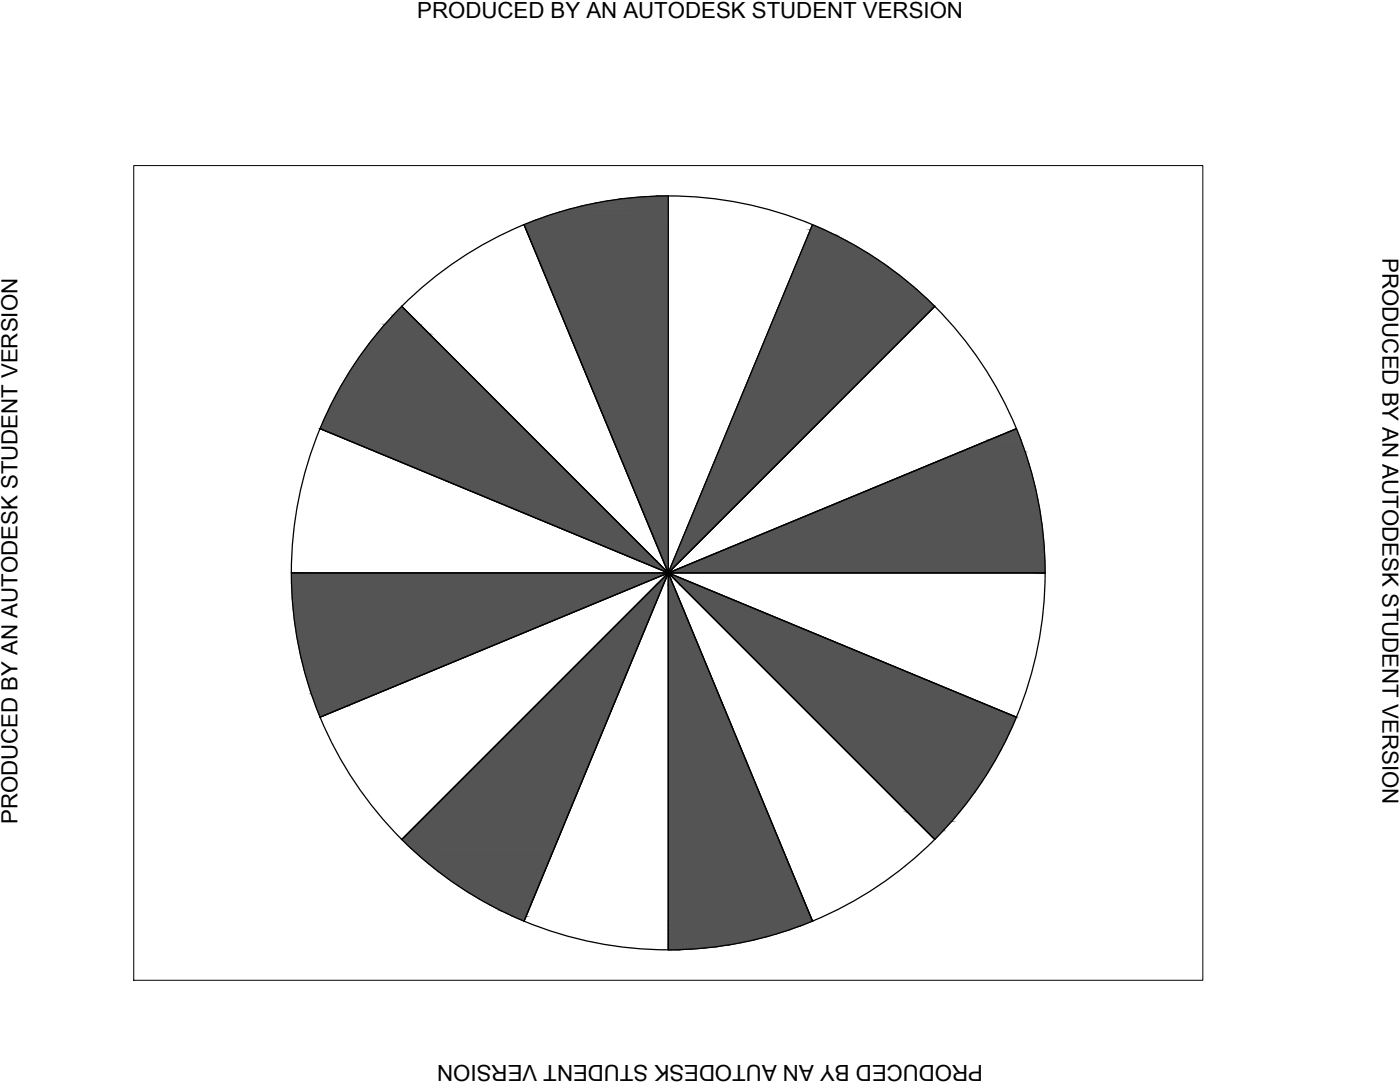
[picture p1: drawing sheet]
<svg xmlns="http://www.w3.org/2000/svg" width="279mm" height="216mm" viewBox="0 0 279 216" stroke-linecap="round" stroke-linejoin="round" font-family="sans-serif">
<!-- layer: 0 -->
<g fill="none" stroke="#000" stroke-width=".25">
<path d="M133.4 39.1a75.2 75.2 0 0 1 53.1 22M133.4 39.1a75.2 75.2 0 0 0-53.2 22M133.4 39.1v75.2l28.8-69.5-28.8 69.5 53.2-53.2M133.4 39.1v75.2l-28.8-69.5 28.8 69.5-53.2-53.2M80.2 61.1a75.2 75.2 0 0 0-16.3 24.4M80.2 61.1l53.2 53.2-69.5-28.8M186.5 61.1a75.2 75.2 0 0 1 16.4 24.4M186.6 61.1l-53.2 53.2 69.5-28.8M63.9 85.5a75.2 75.2 0 0 0 0 57.6M63.9 85.5l69.5 28.8h-75.2h75.2l-69.5 28.8M202.9 85.5a75.2 75.2 0 0 1 5.7 28.8M202.9 85.5l-69.5 28.8h75.2"/>
<path d="M208.6 114.3a75.2 75.2 0 0 1-5.7 28.8M208.6 114.3h-75.2l69.5 28.8M63.9 143.1a75.2 75.2 0 0 0 16.3 24.4M63.9 143.1l69.5-28.8-53.2 53.2M202.9 143.1a75.2 75.2 0 0 1-16.4 24.4M202.9 143.1l-69.5-28.8 53.2 53.2M80.2 167.5a75.2 75.2 0 0 0 24.4 16.3M80.2 167.5l53.2-53.2-28.8 69.5M186.5 167.5a75.2 75.2 0 0 1-24.4 16.3M186.6 167.5l-53.2-53.2 28.8 69.5M104.6 183.8a75.2 75.2 0 0 0 28.8 5.7M104.6 183.8l28.8-69.5v75.2"/>
<path d="M162.1 183.8a75.2 75.2 0 0 1-28.7 5.7M162.2 183.8l-28.8-69.5v75.2"/>
</g>
<g fill="#545454" stroke="#545454" stroke-width=".2">
<path d="M130.9 39.1h2.5z"/>
<path d="M162.2 44.8l2.2 1h-2.6z"/>
<path d="M80.2 61.1l1.8 1.8h-3.5z"/>
<path d="M197.3 87.8l5.6-2.3 .9 2.3z"/>
<path d="M127.4 111.9h3.5l2.5 2.4z"/>
<path d="M132.4 111.9h1v2.4z"/>
<path d="M134.4 111.9h1.4l-2.4 2.4z"/>
<path d="M133.4 114.3l-1 2.5h-1.5z"/>
<path d="M133.4 114.3l1 2.5h-1z"/>
<path d="M133.4 114.3l5.9 2.5h-3.5z"/>
<path d="M62.1 138.5h12.9l-5.6 2.3z"/>
<path d="M183 163.9h6.9l-1.6 1.8z"/>
<path d="M100.1 181.8h5.3l-.4 1z"/>
<path d="M133.4 189.4h4.9l-2.5 .1z"/>
<path d="M130.9 39.1l2.5 .2v-.2zM128.5 39.3l2.4-.2 2.5 .2z"/>
<path d="M128.5 39.3l4.9 .2v-.2zM126 39.5l2.5-.2 4.9 .2z"/>
<path d="M126 39.5l7.4 .3v-.3zM123.5 39.8l2.5-.3 7.4 .3z"/>
<path d="M123.5 39.8l9.9 .3v-.3zM121.1 40.1l2.4-.3 9.9 .3z"/>
<path d="M121.1 40.1l12.3 .5v-.5zM118.7 40.6l2.4-.5 12.3 .5z"/>
<path d="M118.7 40.6l14.7 .5v-.5zM116.3 41.1l2.4-.5 14.7 .5z"/>
<path d="M116.3 41.1l17.1 .6v-.6zM113.9 41.7l2.4-.6 17.1 .6z"/>
<path d="M113.9 41.7l19.5 .7v-.7zM111.5 42.4l2.4-.7 19.5 .7z"/>
<path d="M111.5 42.4l21.9 .7v-.7zM109.2 43.1l2.3-.7 21.9 .7z"/>
<path d="M109.2 43.1l24.2 .8v-.8zM106.9 43.9l2.3-.8 24.2 .8z"/>
<path d="M106.9 43.9l26.5 .9v-.9zM104.6 44.8l2.3-.9 26.5 .9z"/>
<path d="M161.8 45.8l4.8 1.1-2.2-1.1zM161.8 45.8l4.8 1.1h-5.3z"/>
<path d="M161.3 46.9l7.5 1.1-2.2-1.1zM161.3 46.9l7.5 1.1h-8z"/>
<path d="M160.8 48l10.2 1.2-2.2-1.2zM160.8 48l10.2 1.2h-10.6z"/>
<path d="M160.4 49.2l12.7 1.2-2.1-1.2zM160.4 49.2l12.7 1.2h-13.3z"/>
<path d="M159.8 50.4l15.4 1.4-2.1-1.4zM159.8 50.4l15.4 1.4h-15.9z"/>
<path d="M159.3 51.8l17.9 1.4-2-1.4zM159.3 51.8l17.9 1.4h-18.5z"/>
<path d="M158.7 53.2l20.5 1.5-2-1.5zM158.7 53.2l20.5 1.5h-21.1z"/>
<path d="M158.1 54.7l23 1.5-1.9-1.5zM158.1 54.7l23 1.5h-23.6z"/>
<path d="M157.5 56.2l25.5 1.6-1.9-1.6zM157.5 56.2l25.5 1.6h-26.2z"/>
<path d="M156.8 57.8l28 1.6-1.8-1.6zM156.8 57.8l28 1.6h-28.7z"/>
<path d="M156.1 59.4l30.5 1.7-1.8-1.7zM156.1 59.4l30.5 1.7h-31.2z"/>
<path d="M78.5 62.9l5.3 1.8-1.8-1.8zM78.5 62.9l5.3 1.8h-7z"/>
<path d="M76.8 64.7l8.9 1.9-1.9-1.9zM76.8 64.7l8.9 1.9h-10.5z"/>
<path d="M75.2 66.6l12.4 1.9-1.9-1.9zM75.2 66.6l12.4 1.9h-13.9z"/>
<path d="M73.7 68.5l15.9 2-2-2zM73.7 68.5l15.9 2h-17.4z"/>
<path d="M72.2 70.5l19.4 2-2-2zM72.2 70.5l19.4 2h-20.8z"/>
<path d="M70.8 72.5l22.9 2.1-2.1-2.1zM70.8 72.5l22.9 2.1h-24.2z"/>
<path d="M69.5 74.6l26.3 2.1-2.1-2.1zM69.5 74.6l26.3 2.1h-27.6z"/>
<path d="M68.2 76.7l29.7 2.2-2.1-2.2zM68.2 76.7l29.7 2.2h-30.9z"/>
<path d="M67 78.9l33.1 2.1-2.2-2.1zM67 78.9l33.1 2.1h-34.2z"/>
<path d="M65.9 81l36.4 2.3-2.2-2.3zM65.9 81l36.4 2.3h-37.4z"/>
<path d="M64.9 83.3l39.7 2.2-2.3-2.2zM64.9 83.3l39.7 2.2h-40.7z"/>
<path d="M197.3 87.8l7.3 2.3-.8-2.3zM191.7 90.1l5.6-2.3 7.3 2.3z"/>
<path d="M191.7 90.1l13.6 2.4-.7-2.4zM186.1 92.5l5.6-2.4 13.6 2.4z"/>
<path d="M186.1 92.5l19.9 2.3-.7-2.3zM180.4 94.8l5.7-2.3 19.9 2.3z"/>
<path d="M180.4 94.8l26.2 2.4-.6-2.4zM174.6 97.2l5.8-2.4 26.2 2.4z"/>
<path d="M174.6 97.2l32.5 2.5-.5-2.5zM168.8 99.7l5.8-2.5 32.5 2.5z"/>
<path d="M168.8 99.7l38.8 2.4-.5-2.4zM162.9 102.1l5.9-2.4 38.8 2.4z"/>
<path d="M162.9 102.1l45 2.4-.3-2.4zM157.1 104.5l5.8-2.4 45 2.4z"/>
<path d="M157.1 104.5l51.1 2.5-.3-2.5zM151.2 107l5.9-2.5 51.1 2.5z"/>
<path d="M151.2 107l57.2 2.4-.2-2.4zM145.2 109.4l6-2.4 57.2 2.4z"/>
<path d="M145.2 109.4l63.3 2.5-.1-2.5zM139.3 111.9l5.9-2.5 63.3 2.5z"/>
<path d="M155.4 61.1l-19.6 50.8 50.8-50.8zM155.4 61.1l-19.6 50.8h-1.4z"/>
<path d="M104.6 44.8l28.8 67.1v-67.1zM104.6 44.8l28.8 67.1h-1z"/>
<path d="M63.9 85.5l67 26.4-26.3-26.4zM63.9 85.5l67 26.4h-3.5z"/>
<path d="M139.3 111.9l69.3 2.4-.1-2.4zM133.4 114.3l5.9-2.4 69.3 2.4z"/>
<path d="M58.2 114.3l69.2 2.5 6-2.5zM58.2 114.3l69.2 2.5h-69.2z"/>
<path d="M58.2 116.8l63.3 2.4 5.9-2.4zM58.2 116.8l63.3 2.4h-63.2z"/>
<path d="M58.3 119.2l57.3 2.5 5.9-2.5zM58.3 119.2l57.3 2.5h-57.1z"/>
<path d="M58.5 121.7l51.2 2.4 5.9-2.4zM58.5 121.7l51.2 2.4h-50.9z"/>
<path d="M58.8 124.1l45 2.5 5.9-2.5zM58.8 124.1l45 2.5h-44.6z"/>
<path d="M59.2 126.6l38.7 2.4 5.9-2.4zM59.2 126.6l38.7 2.4h-38.3z"/>
<path d="M59.6 129l32.5 2.4 5.8-2.4zM59.6 129l32.5 2.4h-32z"/>
<path d="M60.1 131.4l26.3 2.4 5.7-2.4zM60.1 131.4l26.3 2.4h-25.7z"/>
<path d="M60.7 133.8l20 2.4 5.7-2.4zM60.7 133.8l20 2.4h-19.3z"/>
<path d="M61.4 136.2l13.6 2.3 5.7-2.3zM61.4 136.2l13.6 2.3h-12.9z"/>
<path d="M62.1 138.5l.9 2.3h6.4zM63 140.8h6.4l-5.5 2.3z"/>
<path d="M135.8 116.8l67.1 26.3-63.6-26.3zM135.8 116.8l67.1 26.3h-40.7z"/>
<path d="M162.2 143.1l39.7 2.3 1-2.3zM162.2 143.1l39.7 2.3h-37.5z"/>
<path d="M164.4 145.4l36.4 2.2 1.1-2.2zM164.4 145.4l36.4 2.2h-34.2z"/>
<path d="M166.6 147.6l33.1 2.2 1.1-2.2zM166.6 147.6l33.1 2.2h-30.9z"/>
<path d="M168.8 149.8l29.7 2.1 1.2-2.1zM168.8 149.8l29.7 2.1h-27.5z"/>
<path d="M171 151.9l26.3 2.1 1.2-2.1zM171 151.9l26.3 2.1h-24.2z"/>
<path d="M173.1 154l22.8 2.1 1.4-2.1zM173.1 154l22.8 2.1h-20.7z"/>
<path d="M175.2 156.1l19.3 2 1.4-2zM175.2 156.1l19.3 2h-17.3z"/>
<path d="M177.2 158.1l15.8 2 1.5-2zM177.2 158.1l15.8 2h-13.8z"/>
<path d="M179.2 160.1l12.3 1.9 1.5-1.9zM179.2 160.1l12.3 1.9h-10.4z"/>
<path d="M181.1 162l8.8 1.9 1.6-1.9zM181.1 162l8.8 1.9h-6.9z"/>
<path d="M183 163.9l1.8 1.8h3.5zM184.8 165.7h3.5l-1.7 1.8z"/>
<path d="M130.9 116.8l-19.6 50.7 21.1-50.7zM80.2 167.5l50.7-50.7-19.6 50.7z"/>
<path d="M80.2 167.5l30.4 1.7 .7-1.7zM80.2 167.5l30.4 1.7h-28.6z"/>
<path d="M82 169.2l27.9 1.7 .7-1.7zM82 169.2l27.9 1.7h-26.1z"/>
<path d="M83.8 170.9l25.5 1.6 .6-1.6zM83.8 170.9l25.5 1.6h-23.6z"/>
<path d="M85.7 172.5l22.9 1.5 .7-1.5zM85.7 172.5l22.9 1.5h-21z"/>
<path d="M87.6 174l20.5 1.5 .5-1.5zM87.6 174l20.5 1.5h-18.5z"/>
<path d="M89.6 175.5l17.9 1.4 .6-1.4zM89.6 175.5l17.9 1.4h-15.9z"/>
<path d="M91.6 176.9l15.3 1.3 .6-1.3zM91.6 176.9l15.3 1.3h-13.2z"/>
<path d="M93.7 178.2l12.7 1.3 .5-1.3zM93.7 178.2l12.7 1.3h-10.6z"/>
<path d="M95.8 179.5l10.1 1.2 .5-1.2zM95.8 179.5l10.1 1.2h-8z"/>
<path d="M97.9 180.7l7.5 1.1 .5-1.1zM97.9 180.7l7.5 1.1h-5.3z"/>
<path d="M100.1 181.8l2.2 1h2.7zM102.3 182.8h2.7l-.4 1z"/>
<path d="M133.4 116.8l28.8 67-27.8-67zM133.4 116.8l28.8 67h-28.8z"/>
<path d="M133.4 183.8l26.5 .9 2.3-.9zM133.4 183.8l26.5 .9h-26.5z"/>
<path d="M133.4 184.7l24.1 .8 2.4-.8zM133.4 184.7l24.1 .8h-24.1z"/>
<path d="M133.4 185.5l21.8 .8 2.3-.8zM133.4 185.5l21.8 .8h-21.8z"/>
<path d="M133.4 186.3l19.4 .7 2.4-.7zM133.4 186.3l19.4 .7h-19.4z"/>
<path d="M133.4 187l17.1 .6 2.3-.6zM133.4 187l17.1 .6h-17.1z"/>
<path d="M133.4 187.6l14.6 .5 2.5-.5zM133.4 187.6l14.6 .5h-14.6z"/>
<path d="M133.4 188.1l12.2 .4 2.4-.4zM133.4 188.1l12.2 .4h-12.2z"/>
<path d="M133.4 188.5l9.8 .4 2.4-.4zM133.4 188.5l9.8 .4h-9.8z"/>
<path d="M133.4 188.9l7.3 .3 2.5-.3zM133.4 188.9l7.3 .3h-7.3z"/>
<path d="M133.4 189.2l4.9 .2 2.4-.2zM133.4 189.2l4.9 .2h-4.9z"/>
<path d="M133.4 189.4v.1h2.4zM133.4 189.5h2.4z"/>
</g>
<path d="M26.7 33h213.4v162.6h-213.4z" fill="none" stroke="#000" stroke-width=".2"/>
<g font-size="4.4">
<text x="83.3" y="3.5">PRODUCED BY AN AUTODESK STUDENT VERSION</text>
<text x="275.9" y="51.5" transform="rotate(90 275.9 51.5)">PRODUCED BY AN AUTODESK STUDENT VERSION</text>
<text x="3.5" y="164.4" transform="rotate(-90 3.5 164.4)">PRODUCED BY AN AUTODESK STUDENT VERSION</text>
<text x="196.2" y="212.4" transform="rotate(180 196.2 212.4)">PRODUCED BY AN AUTODESK STUDENT VERSION</text>
</g>
</svg>
